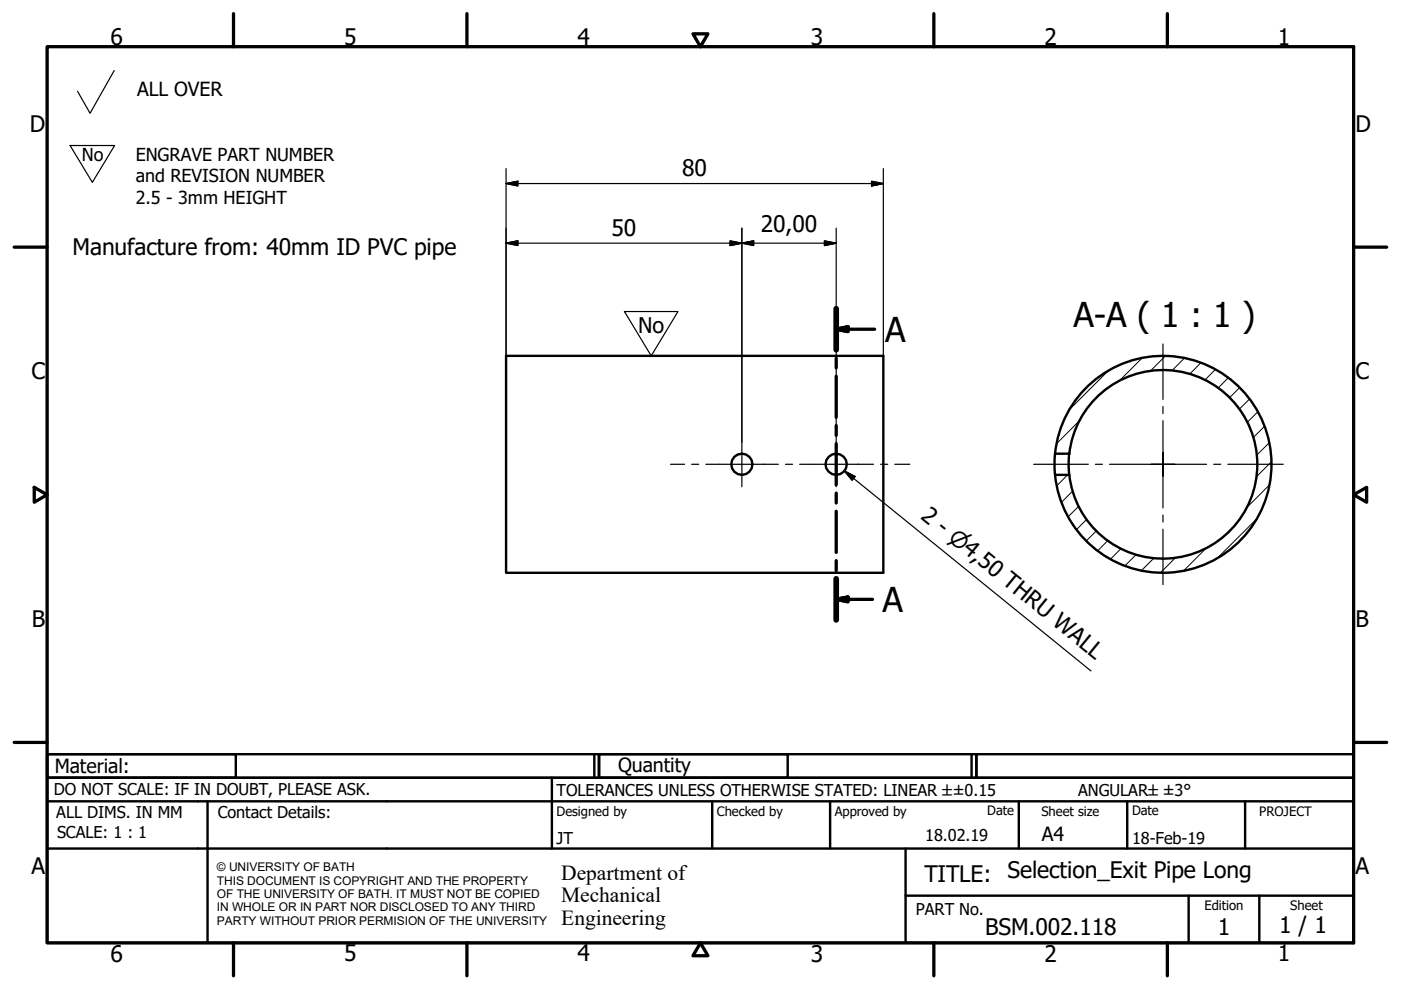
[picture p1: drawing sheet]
<svg xmlns="http://www.w3.org/2000/svg" width="297mm" height="210mm" viewBox="0 0 297 210" stroke-linecap="round" stroke-linejoin="round" font-family="sans-serif">
<!-- layer: Hatch (ISO) -->
<g fill="none" stroke="#000" stroke-width=".21">
<path d="M235 78.5l-8.2 8.3M242.1 75.9l-4.8 4.9M247.1 75.5l-3.2 3.1M251.1 75.9l-2.6 2.7M254.6 76.9l-2.4 2.4M257.7 78.4l-2.2 2.1M226.8 95.8l-.4 .4M228.9 89.1l-4.9 4.9M260.4 80.1l-2.1 2.1M262.8 82.2l-2.1 2.1M264.9 84.6l-2.2 2.2M266.7 87.3l-2.3 2.2"/>
<path d="M268.1 90.4l-2.4 2.4M269.1 93.9l-2.7 2.6M269.5 98l-3.2 3.1M226.4 100.7l-2.3 2.3M227.4 104.1l-2.4 2.4M228.7 107.3l-2.2 2.3M230.4 110.1l-2.2 2.2M232.5 112.5l-2.2 2.2M234.9 114.6l-2.2 2.2M237.7 116.3l-2.2 2.2M240.9 117.6l-2.4 2.3M244.7 118.3l-2.7 2.6"/>
<path d="M249.2 118.2l-3.1 3.2M255.8 116.2l-4.8 4.8M266.3 110.1l-8.1 8.2M269.1 102.8l-4.8 4.9"/>
</g>
<!-- layer: Visible (ISO) -->
<g fill="none" stroke="#000" stroke-width=".51">
<path d="M107.3 75.5h80v45.9h-80zM223.7 96.2v4.5M223.7 96.2h3M223.7 96.2a23 23 0 0 1 35-17.3 23 23 0 0 1 0 39.1 23 23 0 0 1-35-17.3M226.7 96.2l-.1 2.2 .1 2.3M226.7 96.2a20 20 0 0 1 30.5-14.7 20 20 0 0 1 0 33.9 20 20 0 0 1-30.5-14.7M223.7 100.7h3"/>
<circle cx="157.3" cy="98.4" r="2.25"/>
<circle cx="177.3" cy="98.4" r="2.25"/>
</g>
<!-- layer: Section Line (ISO) -->
<g fill="none" stroke="#000" stroke-width=".7">
<path d="M177.3 69.8l2.5-.5v1zM177.3 65.4v8.8M177.3 75.9v2.1M177.3 79.8v8.7M177.3 69.8h8.1M177.3 90.2v2.1M177.3 94.1v8.7M177.3 104.6v2.1M177.3 108.4v8.7M177.3 118.9v2.1M177.3 127.1l2.5-.5v1zM177.3 122.7v8.7"/>
<path d="M177.3 127.1h7.7"/>
</g>
<path d="M177.3 65.4v8.8M177.3 122.7v8.7" fill="none" stroke="#000" stroke-width="1.2"/>
<path d="M177.3 69.8l2.5-.5zM177.3 69.8l2.5-.5v1zM177.3 127.1l2.5-.5zM177.3 127.1l2.5-.5v1z" fill="#000" stroke="#000" stroke-width=".7"/>
<!-- layer: Border (ISO) -->
<g fill="none" stroke="#000" stroke-width=".7">
<path d="M10 9.9h277v190h-277zM49.5 2.9v7M99 2.9v7M146.9 7.2h3.2l-1.6 2.7zM198 2.9v7M247.5 2.9v7M3 52.4h7M287 52.4h7M7.3 103.3l2.7 1.6-2.7 1.6zM287 104.9l2.8-1.6v3.2zM3 157.4h7M287 157.4h7"/>
<path d="M49.5 199.9v7M99 199.9v7M148.5 199.9l1.6 2.7h-3.2zM198 199.9v7M247.5 199.9v7"/>
</g>
<!-- layer: Title (ISO) -->
<g fill="none" stroke="#000" stroke-width=".51">
<path d="M10 159.9h40v5h-40zM10 159.9h117v5h-117zM126 159.9v5M127 159.9h40v5h-40zM127 159.9h80v5h-80zM206 159.9v5M207 159.9h80v5h-80zM10 169.9v-5h277v5M10 169.9h277v30h-277zM10 179.9h277M44 169.9v30M117 164.9v15"/>
<path d="M151 169.9v10M176 169.9v10M192 179.9v20M216 169.9v10M239 169.9v10M264 169.9v10M192 189.9h95M252 189.9v10M267 189.9v10"/>
</g>
<!-- layer: Sketch Geometry (ISO) -->
<path d="M24.2 15l-5.1 9-2.7-4.6M14.9 30.9h9.4l-4.7 7.8zM132.4 66.1h11.3l-5.6 9.4z" fill="none" stroke="#000" stroke-width=".25"/>
<path d="M138 84.8h.1" fill="none" stroke="#fff" stroke-width=".21"/>
<!-- layer: Center Mark (ISO) -->
<g fill="none" stroke="#000" stroke-width=".25">
<path d="M246.6 72.9v11.8M157.3 93.7v9.5M177.3 93.7v9.5M219.2 98.4h11.5M232.2 98.4h1.5M235.2 98.4h11.4h-2.5M246.6 89.2v9.2v-2.5M246.6 86.2v1.5M249.1 98.4h-2.5h9.2M257.3 98.4h1.5M260.3 98.4h11.8M246.6 100.9v-2.5v9.3"/>
<path d="M246.6 109.2v1.5M246.6 112.2v11.7"/>
</g>
<!-- layer: Centerline (ISO) -->
<path d="M142.2 98.4h2.9M146.6 98.4h1.5M149.6 98.4h15.4M166.5 98.4h1.5M169.5 98.4h15.7M186.7 98.4h1.5M189.7 98.4h3.2" fill="none" stroke="#000" stroke-width=".25"/>
<!-- layer: Dimension (ISO) -->
<path d="M107.3 38.9l2.5-.5v1zM107.3 38.9h80M107.3 35.7v39.8M184.8 38.4l2.5 .5-2.5 .5zM187.3 35.7v39.8M107.3 51.6l2.5-.5v1zM107.3 51.6h70M154.8 51.1l2.5 .5-2.5 .5zM157.3 51.6l2.5-.5v1zM157.3 48.4v45.3M174.8 51.1l2.5 .5-2.5 .5zM177.3 48.4v45.3" fill="none" stroke="#000" stroke-width=".25"/>
<path d="M107.3 38.9l2.5-.5zM107.3 38.9l2.5-.5v1zM184.8 39.4l2.5-.5zM184.8 38.4l2.5 .5-2.5 .5zM107.3 51.6l2.5-.5zM107.3 51.6l2.5-.5v1zM154.8 52.1l2.5-.5zM154.8 51.1l2.5 .5-2.5 .5zM157.3 51.6l2.5-.5zM157.3 51.6l2.5-.5v1zM174.8 52.1l2.5-.5zM174.8 51.1l2.5 .5-2.5 .5z" fill="#000" stroke="#000" stroke-width=".25"/>
<!-- layer: Symbol (ISO) -->
<path d="M179 99.9l2.3 1.1-.6 .8zM179 99.9l52.3 42.4" fill="none" stroke="#000" stroke-width=".25"/>
<path d="M179 99.9l2.3 1.1zM179 99.9l2.3 1.1-.6 .8z" fill="#000" stroke="#000" stroke-width=".25"/>
<g font-size="7.3">
<text x="227.6" y="69.4">A-A ( 1 : 1 )</text>
<text x="187.7" y="72.4">A</text>
<text x="187.1" y="129.7">A</text>
</g>
<g font-size="4.8">
<text x="23.4" y="9.5">6</text>
<text x="72.9" y="9.5">5</text>
<text x="122.4" y="9.5">4</text>
<text x="171.9" y="9.5">3</text>
<text x="221.4" y="9.5">2</text>
<text x="270.9" y="9.5">1</text>
<text x="6.3" y="27.9">D</text>
<text x="287.4" y="27.9">D</text>
<text x="144.7" y="37.3">80</text>
<text x="15.4" y="54">Manufacture from: 40mm ID PVC pipe</text>
<text x="129.7" y="50">50</text>
<text x="161.3" y="49.2">20,00</text>
<text x="6.7" y="80.4">C</text>
<text x="287.4" y="80.4">C</text>
<text x="195.1" y="109.8" transform="rotate(39 195.1 109.8)">2 - ⌀4,50 THRU WALL</text>
<text x="6.8" y="132.9">B</text>
<text x="287.4" y="132.9">B</text>
<text x="6.7" y="185.4">A</text>
<text x="287.4" y="185.4">A</text>
<text x="196" y="187">TITLE:</text>
<text x="213.6" y="186.2">Selection_Exit Pipe Long</text>
<text x="271.2" y="197.9">1 / 1</text>
<text x="23.4" y="203.9">6</text>
<text x="72.9" y="203.8">5</text>
<text x="122.4" y="203.8">4</text>
<text x="171.9" y="203.9">3</text>
<text x="208.9" y="198.2">BSM.002.118</text>
<text x="221.4" y="203.9">2</text>
<text x="258.2" y="198.2">1</text>
<text x="270.9" y="203.8">1</text>
</g>
<g font-size="4.6">
<text x="135.3" y="70.5">No</text>
<text x="119" y="186.5">Department of</text>
<text x="119" y="191.3">Mechanical</text>
<text x="119" y="196">Engineering</text>
</g>
<g font-size="4.1">
<text x="29.1" y="20.4">ALL OVER</text>
<text x="11.6" y="163.9">Material:</text>
<text x="131" y="163.7">Quantity</text>
<text x="220.9" y="178.4">A4</text>
</g>
<g font-size="3.8">
<text x="17.4" y="34.2">No</text>
<text x="28.8" y="34.1">ENGRAVE PART NUMBER</text>
<text x="28.8" y="38.6">and REVISION NUMBER</text>
<text x="28.8" y="43.2">2.5 - 3mm HEIGHT</text>
</g>
<g font-size="3.5">
<text x="11.4" y="168.5">DO NOT SCALE: IF IN DOUBT, PLEASE ASK.</text>
<text x="11.9" y="173.5">ALL DIMS. IN MM</text>
<text x="46.2" y="173.5">Contact Details:</text>
<text x="118" y="168.8">TOLERANCES UNLESS OTHERWISE STATED: LINEAR ±±0.15</text>
<text x="228.6" y="168.8">ANGULAR±±3°</text>
<text x="12.1" y="177.6">SCALE: 1 : 1</text>
<text x="118" y="178.9">JT</text>
<text x="196.2" y="178.3">18.02.19</text>
<text x="240" y="178.9">18-Feb-19</text>
<text x="194.2" y="194.1">PART No.</text>
</g>
<g font-size="2.8">
<text x="118" y="173">Designed by</text>
<text x="152" y="173">Checked by</text>
<text x="177" y="173">Approved by</text>
<text x="209.3" y="172.9">Date</text>
<text x="220.8" y="173">Sheet size</text>
<text x="240" y="172.9">Date</text>
<text x="267" y="172.9">PROJECT</text>
<text x="255.4" y="193">Edition</text>
<text x="273.6" y="193">Sheet</text>
</g>
<g font-size="2.5">
<text x="46" y="184.7">© UNIVERSITY OF BATH</text>
<text x="46" y="187.6">THIS DOCUMENT IS COPYRIGHT AND THE PROPERTY</text>
<text x="46" y="190.4">OF THE UNIVERSITY OF BATH. IT MUST NOT BE COPIED</text>
<text x="46" y="193.2">IN WHOLE OR IN PART NOR DISCLOSED TO ANY THIRD</text>
<text x="46" y="196.1">PARTY WITHOUT PRIOR PERMISION OF THE UNIVERSITY</text>
</g>
</svg>
